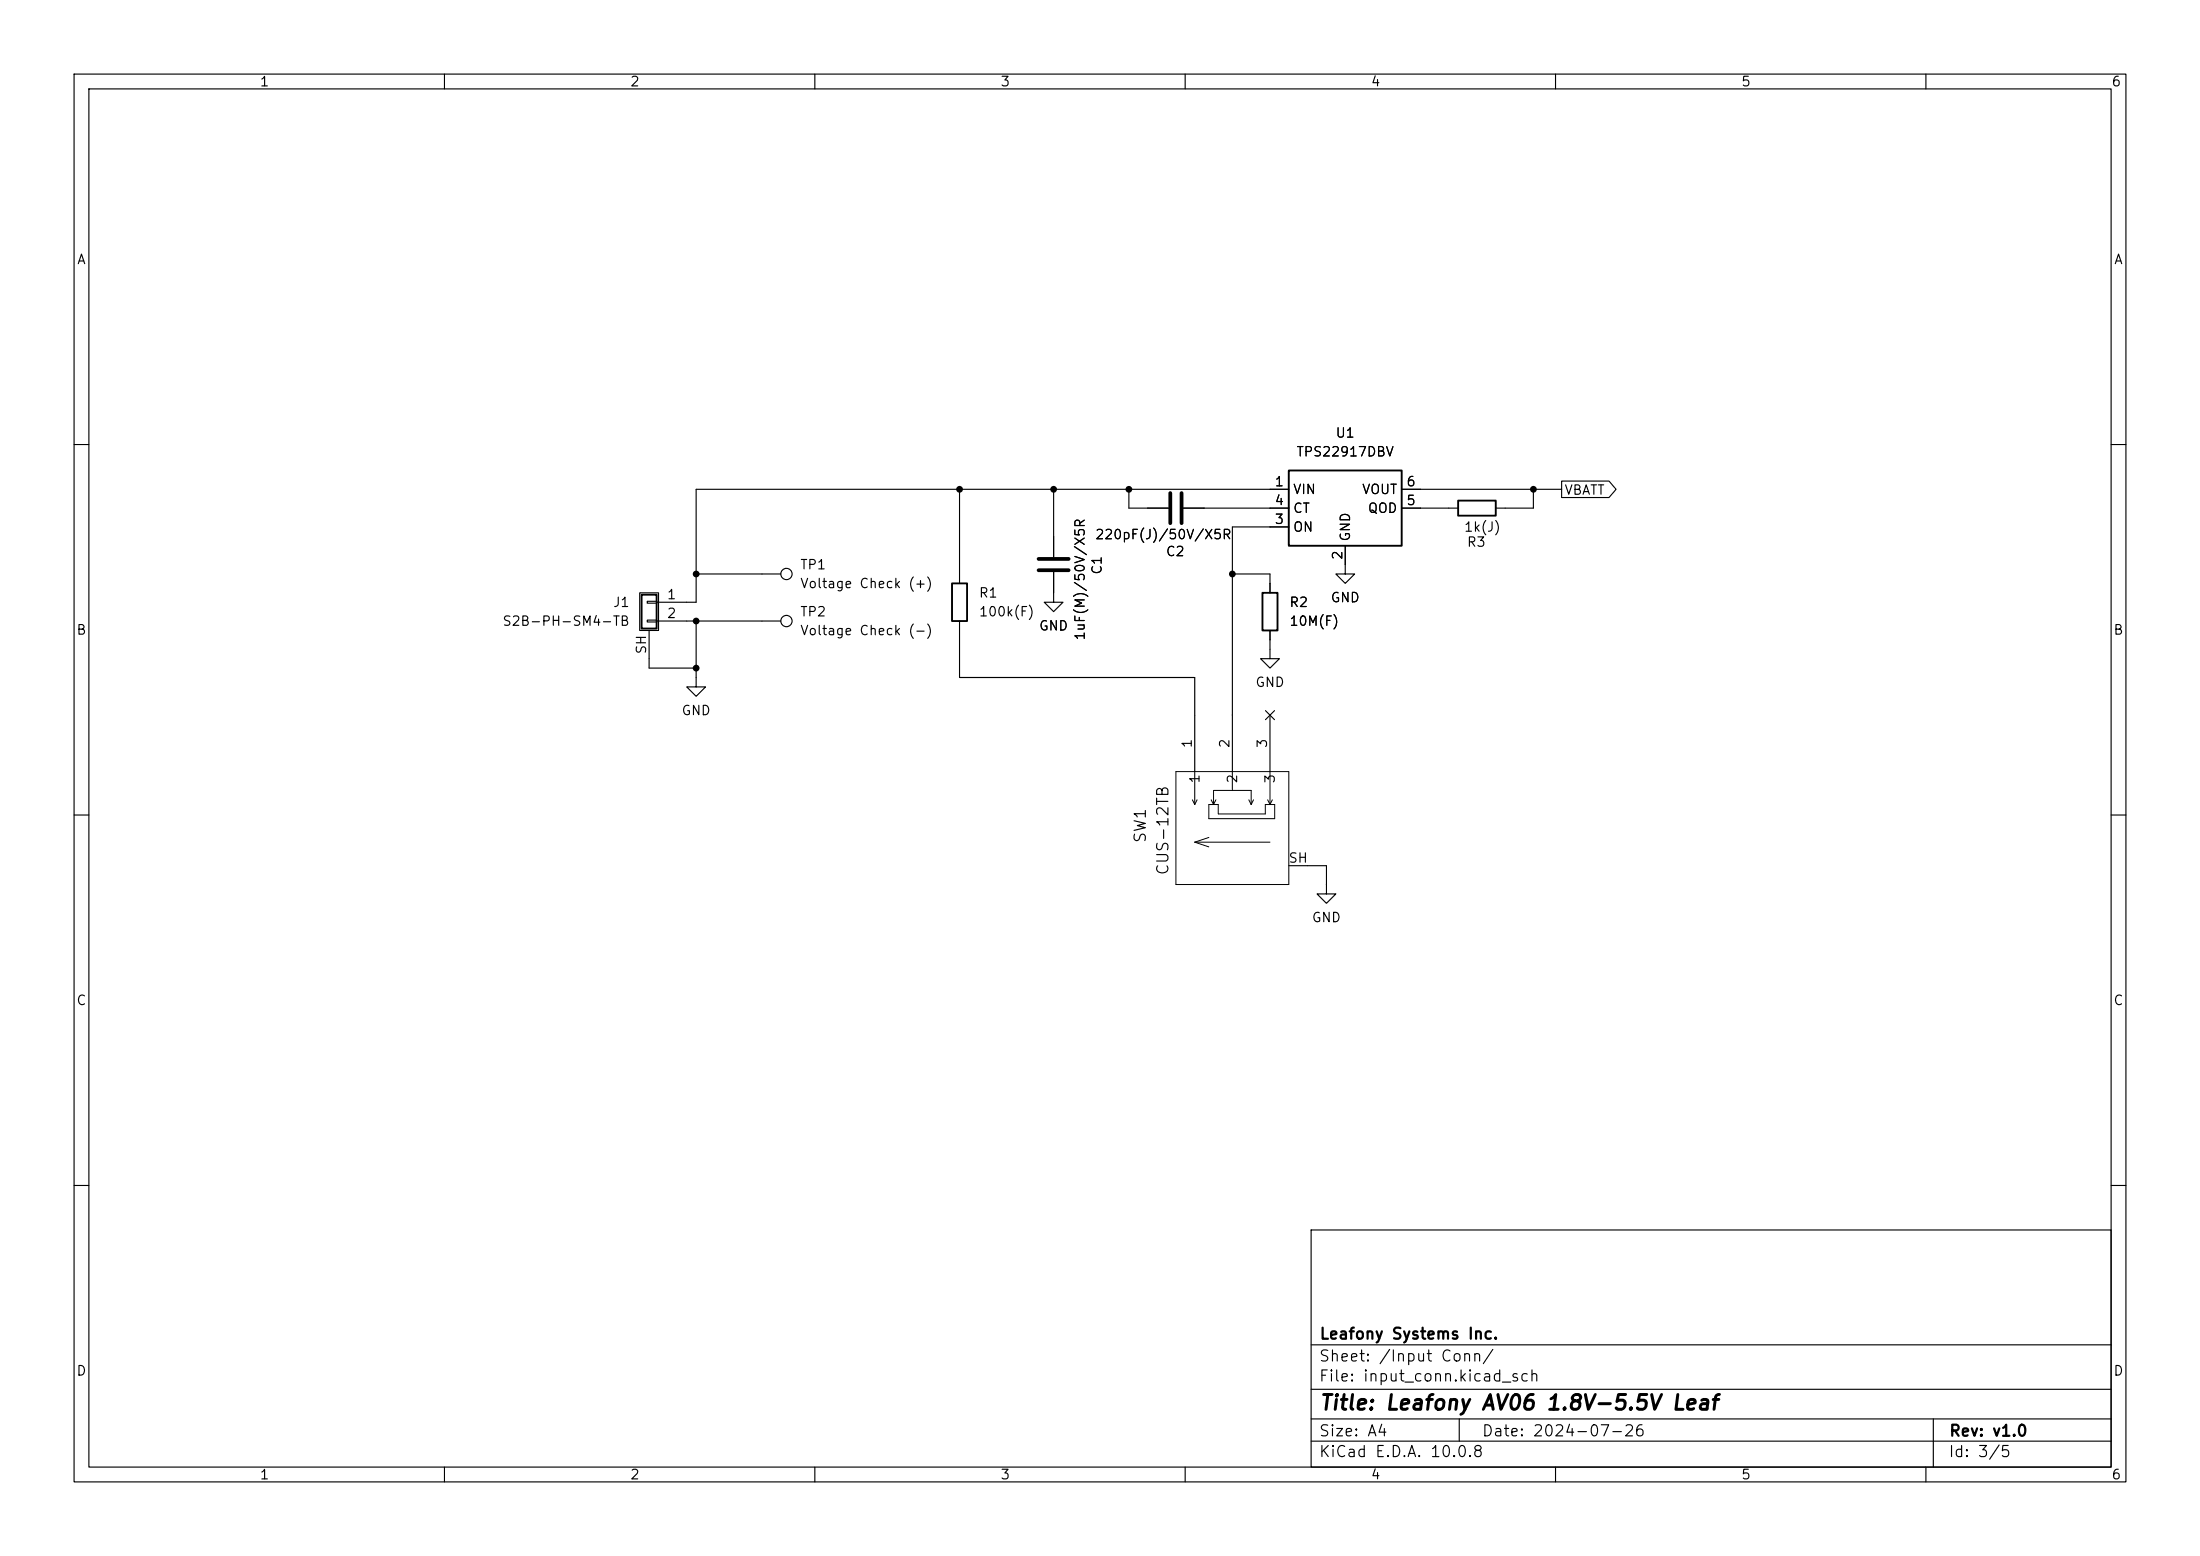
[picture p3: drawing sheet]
(kicad_sch
 (version 20260306)
 (generator "eeschema")
 (generator_version "10.0")
 (paper "A4")
 (title_block
  (title "Leafony AV06 1.8V-5.5V Leaf")
  (date "2024-07-26")
  (rev "v1.0")
  (company "Leafony Systems Inc."))
 (lib_symbols
  (symbol "Connector:TestPoint"
   (pin_numbers (hide yes))
   (pin_names
    (offset 0.762) (hide yes)) (exclude_from_sim no) (in_bom yes) (on_board yes)
   (in_pos_files yes)
   (duplicate_pin_numbers_are_jumpers no)
   (property "Reference" "TP" (at 0 6.858 0) (show_name no) (do_not_autoplace no) (effects (font (size 1.27 1.27))))
   (property "Value" "TestPoint" (at 0 5.08 0) (show_name no) (do_not_autoplace no) (effects (font (size 1.27 1.27))))
   (property "Footprint" "" (at 5.08 0 0) (show_name no) (do_not_autoplace no) (hide yes) (effects (font (size 1.27 1.27))))
   (property "Datasheet" "" (at 5.08 0 0) (show_name no) (do_not_autoplace no) (hide yes) (effects (font (size 1.27 1.27))))
   (property "Description" "test point" (at 0 0 0) (show_name no) (do_not_autoplace no) (hide yes) (effects (font (size 1.27 1.27))))
   (symbol "TestPoint_0_1"
    (circle (center 0 3.302) (radius 0.762) (stroke (width 0) (type default)) (fill (type none))))
   (symbol "TestPoint_1_1"
    (pin passive line (at 0 0 90) (length 2.54) (name "1" (effects (font (size 1.27 1.27)))) (number "1" (effects (font (size 1.27 1.27))))))
   (embedded_fonts no))
  (symbol "Connector_Generic_Shielded:Conn_01x02_Shielded"
   (pin_names
    (offset 1.016) (hide yes)) (exclude_from_sim no) (in_bom yes) (on_board yes)
   (in_pos_files yes)
   (duplicate_pin_numbers_are_jumpers no)
   (property "Reference" "J" (at 0.254 2.286 0) (show_name no) (do_not_autoplace no) (effects (font (size 1.27 1.27))))
   (property "Value" "Conn_01x02_Shielded" (at 1.016 -4.826 0) (show_name no) (do_not_autoplace no) (effects (font (size 1.27 1.27)) (justify left)))
   (property "Footprint" "" (at 0 0 0) (show_name no) (do_not_autoplace no) (hide yes) (effects (font (size 1.27 1.27))))
   (property "Datasheet" "" (at 0 0 0) (show_name no) (do_not_autoplace no) (hide yes) (effects (font (size 1.27 1.27))))
   (property "Description" "Generic shielded connector, single row, 01x02, script generated (kicad-library-utils/schlib/autogen/connector/)" (at 0 0 0) (show_name no) (do_not_autoplace no) (hide yes) (effects (font (size 1.27 1.27))))
   (symbol "Conn_01x02_Shielded_1_1"
    (rectangle (start -1.27 1.27) (end 1.27 -3.81) (stroke (width 0.1524) (type default)) (fill (type none)))
    (rectangle (start -1.016 1.016) (end 1.016 -3.556) (stroke (width 0.254) (type default)) (fill (type background)))
    (rectangle (start -1.016 0.127) (end 0.254 -0.127) (stroke (width 0.1524) (type default)) (fill (type none)))
    (rectangle (start -1.016 -2.413) (end 0.254 -2.667) (stroke (width 0.1524) (type default)) (fill (type none)))
    (pin passive line (at -5.08 0 0) (length 4.064) (name "Pin_1" (effects (font (size 1.27 1.27)))) (number "1" (effects (font (size 1.27 1.27)))))
    (pin passive line (at -5.08 -2.54 0) (length 4.064) (name "Pin_2" (effects (font (size 1.27 1.27)))) (number "2" (effects (font (size 1.27 1.27)))))
    (pin passive line (at 0 -7.62 90) (length 3.81) (name "Shield" (effects (font (size 1.27 1.27)))) (number "SH" (effects (font (size 1.27 1.27))))))
   (embedded_fonts no))
  (symbol "Device:C"
   (pin_numbers (hide yes))
   (pin_names
    (offset 0.254)) (exclude_from_sim no) (in_bom yes) (on_board yes)
   (in_pos_files yes)
   (duplicate_pin_numbers_are_jumpers no)
   (property "Reference" "C" (at 0.635 2.54 0) (show_name no) (do_not_autoplace no) (effects (font (size 1.27 1.27)) (justify left)))
   (property "Value" "C" (at 0.635 -2.54 0) (show_name no) (do_not_autoplace no) (effects (font (size 1.27 1.27)) (justify left)))
   (property "Footprint" "" (at 0.9652 -3.81 0) (show_name no) (do_not_autoplace no) (hide yes) (effects (font (size 1.27 1.27))))
   (property "Datasheet" "" (at 0 0 0) (show_name no) (do_not_autoplace no) (hide yes) (effects (font (size 1.27 1.27))))
   (property "Description" "Unpolarized capacitor" (at 0 0 0) (show_name no) (do_not_autoplace no) (hide yes) (effects (font (size 1.27 1.27))))
   (symbol "C_0_1"
    (polyline (pts (xy -2.032 0.762) (xy 2.032 0.762)) (stroke (width 0.508) (type default)) (fill (type none)))
    (polyline (pts (xy -2.032 -0.762) (xy 2.032 -0.762)) (stroke (width 0.508) (type default)) (fill (type none))))
   (symbol "C_1_1"
    (pin passive line (at 0 3.81 270) (length 2.794) (name "" (effects (font (size 1.27 1.27)))) (number "1" (effects (font (size 1.27 1.27)))))
    (pin passive line (at 0 -3.81 90) (length 2.794) (name "" (effects (font (size 1.27 1.27)))) (number "2" (effects (font (size 1.27 1.27))))))
   (embedded_fonts no))
  (symbol "Device:R"
   (pin_numbers (hide yes))
   (pin_names
    (offset 0)) (exclude_from_sim no) (in_bom yes) (on_board yes)
   (in_pos_files yes)
   (duplicate_pin_numbers_are_jumpers no)
   (property "Reference" "R" (at 2.032 0 90) (show_name no) (do_not_autoplace no) (effects (font (size 1.27 1.27))))
   (property "Value" "R" (at 0 0 90) (show_name no) (do_not_autoplace no) (effects (font (size 1.27 1.27))))
   (property "Footprint" "" (at -1.778 0 90) (show_name no) (do_not_autoplace no) (hide yes) (effects (font (size 1.27 1.27))))
   (property "Datasheet" "" (at 0 0 0) (show_name no) (do_not_autoplace no) (hide yes) (effects (font (size 1.27 1.27))))
   (property "Description" "Resistor" (at 0 0 0) (show_name no) (do_not_autoplace no) (hide yes) (effects (font (size 1.27 1.27))))
   (symbol "R_0_1"
    (rectangle (start -1.016 -2.54) (end 1.016 2.54) (stroke (width 0.254) (type default)) (fill (type none))))
   (symbol "R_1_1"
    (pin passive line (at 0 3.81 270) (length 1.27) (name "" (effects (font (size 1.27 1.27)))) (number "1" (effects (font (size 1.27 1.27)))))
    (pin passive line (at 0 -3.81 90) (length 1.27) (name "" (effects (font (size 1.27 1.27)))) (number "2" (effects (font (size 1.27 1.27))))))
   (embedded_fonts no))
  (symbol "Leafony:CUS-12TB"
   (pin_names
    (offset 0.254)) (exclude_from_sim no) (in_bom yes) (on_board yes)
   (in_pos_files yes)
   (duplicate_pin_numbers_are_jumpers no)
   (property "Reference" "SW" (at -15.24 10.16 0) (show_name no) (do_not_autoplace no) (effects (font (size 1.524 1.524))))
   (property "Value" "CUS-12TB" (at -20.32 7.62 0) (show_name no) (do_not_autoplace no) (effects (font (size 1.524 1.524))))
   (property "Footprint" "Leafony:CUS-12TB_NDC" (at 0 0 0) (show_name no) (do_not_autoplace no) (hide yes) (effects (font (size 1.27 1.27)
    (italic yes))))
   (property "Datasheet" "CUS-12TB" (at 0 0 0) (show_name no) (do_not_autoplace no) (hide yes) (effects (font (size 1.27 1.27)
    (italic yes))))
   (property "Description" "" (at 0 0 0) (show_name no) (do_not_autoplace no) (hide yes) (effects (font (size 1.27 1.27))))
   (symbol "CUS-12TB_0_1"
    (polyline (pts (xy -22.86 5.08) (xy -22.86 -10.16)) (stroke (width 0.127) (type default)) (fill (type none)))
    (polyline (pts (xy -22.86 -10.16) (xy -7.62 -10.16)) (stroke (width 0.127) (type default)) (fill (type none)))
    (polyline (pts (xy -17.145 2.54) (xy -17.78 0.635)) (stroke (width 0.127) (type default)) (fill (type none)))
    (polyline (pts (xy -17.145 2.54) (xy -16.51 0.635)) (stroke (width 0.127) (type default)) (fill (type none)))
    (polyline (pts (xy -17.145 -7.62) (xy -17.145 2.54)) (stroke (width 0.127) (type default)) (fill (type none)))
    (polyline (pts (xy -13.97 0.635) (xy -12.065 0.635)) (stroke (width 0.127) (type default)) (fill (type none)))
    (polyline (pts (xy -13.97 -8.255) (xy -13.97 0.635)) (stroke (width 0.127) (type default)) (fill (type none)))
    (polyline (pts (xy -13.335 -0.635) (xy -13.335 -6.985)) (stroke (width 0.127) (type default)) (fill (type none)))
    (polyline (pts (xy -13.335 -6.985) (xy -12.065 -6.985)) (stroke (width 0.127) (type default)) (fill (type none)))
    (polyline (pts (xy -12.065 2.54) (xy -11.43 2.8575)) (stroke (width 0.127) (type default)) (fill (type none)))
    (polyline (pts (xy -12.065 2.54) (xy -11.43 2.2225)) (stroke (width 0.127) (type default)) (fill (type none)))
    (polyline (pts (xy -12.065 0) (xy -11.43 0.3175)) (stroke (width 0.127) (type default)) (fill (type none)))
    (polyline (pts (xy -12.065 0) (xy -11.43 -0.3175)) (stroke (width 0.127) (type default)) (fill (type none)))
    (polyline (pts (xy -12.065 0) (xy -10.16 0)) (stroke (width 0.127) (type default)) (fill (type none)))
    (polyline (pts (xy -12.065 -0.635) (xy -13.335 -0.635)) (stroke (width 0.127) (type default)) (fill (type none)))
    (polyline (pts (xy -12.065 -0.635) (xy -12.065 0.635)) (stroke (width 0.127) (type default)) (fill (type none)))
    (polyline (pts (xy -12.065 -5.08) (xy -11.43 -4.7625)) (stroke (width 0.127) (type default)) (fill (type none)))
    (polyline (pts (xy -12.065 -5.08) (xy -11.43 -5.3975)) (stroke (width 0.127) (type default)) (fill (type none)))
    (polyline (pts (xy -12.065 -5.08) (xy -10.16 -5.08)) (stroke (width 0.127) (type default)) (fill (type none)))
    (polyline (pts (xy -12.065 -6.985) (xy -12.065 -8.255)) (stroke (width 0.127) (type default)) (fill (type none)))
    (polyline (pts (xy -12.065 -7.62) (xy -11.43 -7.3025)) (stroke (width 0.127) (type default)) (fill (type none)))
    (polyline (pts (xy -12.065 -7.62) (xy -11.43 -7.9375)) (stroke (width 0.127) (type default)) (fill (type none)))
    (polyline (pts (xy -12.065 -8.255) (xy -13.97 -8.255)) (stroke (width 0.127) (type default)) (fill (type none)))
    (polyline (pts (xy -10.16 -5.08) (xy -10.16 0)) (stroke (width 0.127) (type default)) (fill (type none)))
    (polyline (pts (xy -7.62 5.08) (xy -22.86 5.08)) (stroke (width 0.127) (type default)) (fill (type none)))
    (polyline (pts (xy -7.62 2.54) (xy -12.065 2.54)) (stroke (width 0.127) (type default)) (fill (type none)))
    (polyline (pts (xy -7.62 -2.54) (xy -10.16 -2.54)) (stroke (width 0.127) (type default)) (fill (type none)))
    (polyline (pts (xy -7.62 -7.62) (xy -12.065 -7.62)) (stroke (width 0.127) (type default)) (fill (type none)))
    (polyline (pts (xy -7.62 -10.16) (xy -7.62 5.08)) (stroke (width 0.127) (type default)) (fill (type none)))
    (pin unspecified line (at 0 2.54 180) (length 7.62) (name "1" (effects (font (size 1.27 1.27)))) (number "1" (effects (font (size 1.27 1.27)))))
    (pin unspecified line (at 0 -2.54 180) (length 7.62) (name "2" (effects (font (size 1.27 1.27)))) (number "2" (effects (font (size 1.27 1.27)))))
    (pin unspecified line (at 0 -7.62 180) (length 7.62) (name "3" (effects (font (size 1.27 1.27)))) (number "3" (effects (font (size 1.27 1.27))))))
   (symbol "CUS-12TB_1_1"
    (pin passive line (at -20.32 -12.7 90) (length 2.54) (name "" (effects (font (size 1.27 1.27)))) (number "SH" (effects (font (size 1.27 1.27))))))
   (embedded_fonts no))
  (symbol "Power_Management:TPS22917DBV" (exclude_from_sim no) (in_bom yes) (on_board yes)
   (in_pos_files yes)
   (duplicate_pin_numbers_are_jumpers no)
   (property "Reference" "U" (at -6.35 6.35 0) (show_name no) (do_not_autoplace no) (effects (font (size 1.27 1.27))))
   (property "Value" "TPS22917DBV" (at 2.54 6.35 0) (show_name no) (do_not_autoplace no) (effects (font (size 1.27 1.27))))
   (property "Footprint" "Package_TO_SOT_SMD:SOT-23-6" (at 0 12.7 0) (show_name no) (do_not_autoplace no) (hide yes) (effects (font (size 1.27 1.27))))
   (property "Datasheet" "http://www.ti.com/lit/ds/symlink/tps22917.pdf" (at 1.27 -17.78 0) (show_name no) (do_not_autoplace no) (hide yes) (effects (font (size 1.27 1.27))))
   (property "Description" "1V to 5.5V, 2A, 80mΩ Ultra-Low Leakage Load Switch, SOT23-6" (at 0 0 0) (show_name no) (do_not_autoplace no) (hide yes) (effects (font (size 1.27 1.27))))
   (symbol "TPS22917DBV_0_1"
    (rectangle (start -7.62 5.08) (end 7.62 -5.08) (stroke (width 0.254) (type default)) (fill (type background))))
   (symbol "TPS22917DBV_1_1"
    (pin power_in line (at -10.16 2.54 0) (length 2.54) (name "VIN" (effects (font (size 1.27 1.27)))) (number "1" (effects (font (size 1.27 1.27)))))
    (pin power_in line (at 0 -7.62 90) (length 2.54) (name "GND" (effects (font (size 1.27 1.27)))) (number "2" (effects (font (size 1.27 1.27)))))
    (pin input line (at -10.16 -2.54 0) (length 2.54) (name "ON" (effects (font (size 1.27 1.27)))) (number "3" (effects (font (size 1.27 1.27)))))
    (pin output line (at -10.16 0 0) (length 2.54) (name "CT" (effects (font (size 1.27 1.27)))) (number "4" (effects (font (size 1.27 1.27)))))
    (pin open_collector line (at 10.16 0 180) (length 2.54) (name "QOD" (effects (font (size 1.27 1.27)))) (number "5" (effects (font (size 1.27 1.27)))))
    (pin power_out line (at 10.16 2.54 180) (length 2.54) (name "VOUT" (effects (font (size 1.27 1.27)))) (number "6" (effects (font (size 1.27 1.27))))))
   (embedded_fonts no))
  (symbol "power:GND"
   (power global)
   (pin_names
    (offset 0)) (exclude_from_sim no) (in_bom yes) (on_board yes)
   (in_pos_files yes)
   (duplicate_pin_numbers_are_jumpers no)
   (property "Reference" "#PWR" (at 0 -6.35 0) (show_name no) (do_not_autoplace no) (hide yes) (effects (font (size 1.27 1.27))))
   (property "Value" "GND" (at 0 -3.81 0) (show_name no) (do_not_autoplace no) (effects (font (size 1.27 1.27))))
   (property "Footprint" "" (at 0 0 0) (show_name no) (do_not_autoplace no) (hide yes) (effects (font (size 1.27 1.27))))
   (property "Datasheet" "" (at 0 0 0) (show_name no) (do_not_autoplace no) (hide yes) (effects (font (size 1.27 1.27))))
   (property "Description" "Power symbol creates a global label with name \"GND\" , ground" (at 0 0 0) (show_name no) (do_not_autoplace no) (hide yes) (effects (font (size 1.27 1.27))))
   (symbol "GND_0_1"
    (polyline (pts (xy 0 0) (xy 0 -1.27) (xy 1.27 -1.27) (xy 0 -2.54) (xy -1.27 -1.27) (xy 0 -1.27)) (stroke (width 0) (type default)) (fill (type none))))
   (symbol "GND_1_1"
    (pin power_in line (at 0 0 270) (length 0) (hide yes) (name "GND" (effects (font (size 1.27 1.27)))) (number "1" (effects (font (size 1.27 1.27))))))
   (embedded_fonts no)))
 (junction
  (at 93.98 83.82)
  (diameter 0)
  (color 0 0 0 0))
 (junction
  (at 129.54 66.04)
  (diameter 0)
  (color 0 0 0 0))
 (junction
  (at 152.4 66.04)
  (diameter 0)
  (color 0 0 0 0))
 (junction
  (at 166.37 77.47)
  (diameter 0)
  (color 0 0 0 0))
 (junction
  (at 142.24 66.04)
  (diameter 0)
  (color 0 0 0 0))
 (junction
  (at 207.01 66.04)
  (diameter 0)
  (color 0 0 0 0))
 (junction
  (at 93.98 90.17)
  (diameter 0)
  (color 0 0 0 0))
 (junction
  (at 93.98 77.47)
  (diameter 0)
  (color 0 0 0 0))
 (no_connect
  (at 171.45 96.52))
 (wire
  (pts (xy 93.98 77.47) (xy 102.87 77.47))
  (stroke (width 0) (type default)))
 (wire
  (pts (xy 92.71 81.28) (xy 93.98 81.28))
  (stroke (width 0) (type default)))
 (wire
  (pts (xy 93.98 83.82) (xy 93.98 90.17))
  (stroke (width 0) (type default)))
 (wire
  (pts (xy 166.37 96.52) (xy 166.37 77.47))
  (stroke (width 0) (type default)))
 (wire
  (pts (xy 166.37 77.47) (xy 166.37 71.12))
  (stroke (width 0) (type default)))
 (wire
  (pts (xy 93.98 81.28) (xy 93.98 77.47))
  (stroke (width 0) (type default)))
 (wire
  (pts (xy 171.45 66.04) (xy 152.4 66.04))
  (stroke (width 0) (type default)))
 (wire
  (pts (xy 191.77 66.04) (xy 207.01 66.04))
  (stroke (width 0) (type default)))
 (wire
  (pts (xy 161.29 91.44) (xy 161.29 96.52))
  (stroke (width 0) (type default)))
 (wire
  (pts (xy 129.54 85.09) (xy 129.54 91.44))
  (stroke (width 0) (type default)))
 (wire
  (pts (xy 129.54 66.04) (xy 142.24 66.04))
  (stroke (width 0) (type default)))
 (wire
  (pts (xy 171.45 86.36) (xy 171.45 87.63))
  (stroke (width 0) (type default)))
 (wire
  (pts (xy 142.24 66.04) (xy 142.24 72.39))
  (stroke (width 0) (type default)))
 (wire
  (pts (xy 93.98 90.17) (xy 87.63 90.17))
  (stroke (width 0) (type default)))
 (wire
  (pts (xy 162.56 68.58) (xy 171.45 68.58))
  (stroke (width 0) (type default)))
 (wire
  (pts (xy 93.98 83.82) (xy 102.87 83.82))
  (stroke (width 0) (type default)))
 (wire
  (pts (xy 207.01 66.04) (xy 210.82 66.04))
  (stroke (width 0) (type default)))
 (wire
  (pts (xy 203.2 68.58) (xy 207.01 68.58))
  (stroke (width 0) (type default)))
 (wire
  (pts (xy 92.71 83.82) (xy 93.98 83.82))
  (stroke (width 0) (type default)))
 (wire
  (pts (xy 171.45 77.47) (xy 166.37 77.47))
  (stroke (width 0) (type default)))
 (wire
  (pts (xy 93.98 91.44) (xy 93.98 90.17))
  (stroke (width 0) (type default)))
 (wire
  (pts (xy 207.01 68.58) (xy 207.01 66.04))
  (stroke (width 0) (type default)))
 (wire
  (pts (xy 179.07 116.84) (xy 176.53 116.84))
  (stroke (width 0) (type default)))
 (wire
  (pts (xy 87.63 90.17) (xy 87.63 88.9))
  (stroke (width 0) (type default)))
 (wire
  (pts (xy 191.77 68.58) (xy 195.58 68.58))
  (stroke (width 0) (type default)))
 (wire
  (pts (xy 129.54 91.44) (xy 161.29 91.44))
  (stroke (width 0) (type default)))
 (wire
  (pts (xy 142.24 66.04) (xy 152.4 66.04))
  (stroke (width 0) (type default)))
 (wire
  (pts (xy 129.54 66.04) (xy 129.54 77.47))
  (stroke (width 0) (type default)))
 (wire
  (pts (xy 93.98 66.04) (xy 93.98 77.47))
  (stroke (width 0) (type default)))
 (wire
  (pts (xy 166.37 71.12) (xy 171.45 71.12))
  (stroke (width 0) (type default)))
 (wire
  (pts (xy 171.45 78.74) (xy 171.45 77.47))
  (stroke (width 0) (type default)))
 (wire
  (pts (xy 154.94 68.58) (xy 152.4 68.58))
  (stroke (width 0) (type default)))
 (wire
  (pts (xy 152.4 68.58) (xy 152.4 66.04))
  (stroke (width 0) (type default)))
 (wire
  (pts (xy 179.07 119.38) (xy 179.07 116.84))
  (stroke (width 0) (type default)))
 (wire
  (pts (xy 129.54 66.04) (xy 93.98 66.04))
  (stroke (width 0) (type default)))
 (global_label "VBATT"
  (shape output)
  (at 210.82 66.04 0)
  (fields_autoplaced yes)
  (effects (font (size 1.27 1.27)) (justify left))
  (property "Intersheetrefs" "${INTERSHEET_REFS}" (at 218.5334 66.04 0) (hide yes) (show_name no) (do_not_autoplace no) (effects (font (size 1.27 1.27)) (justify left))))
 (symbol
  (lib_id "Device:R")
  (at 171.45 82.55 0)
  (unit 1)
  (body_style 1)
  (exclude_from_sim no)
  (in_bom yes)
  (on_board yes)
  (in_pos_files yes)
  (dnp no)
  (fields_autoplaced yes)
  (property "Reference" "R2" (at 173.99 81.2799 0) (show_name no) (do_not_autoplace no) (effects (font (size 1.27 1.27)) (justify left)))
  (property "Value" "10M(F)" (at 173.99 83.8199 0) (show_name no) (do_not_autoplace no) (effects (font (size 1.27 1.27)) (justify left)))
  (property "Footprint" "Resistor_SMD:R_0402_1005Metric" (at 169.672 82.55 90) (hide yes) (show_name no) (do_not_autoplace no) (effects (font (size 1.27 1.27))))
  (property "Datasheet" "" (at 171.45 82.55 0) (hide yes) (show_name no) (do_not_autoplace no) (effects (font (size 1.27 1.27))))
  (property "Description" "Resistor" (at 171.45 82.55 0) (hide yes) (show_name no) (do_not_autoplace no) (effects (font (size 1.27 1.27))))
  (pin "2")
  (pin "1"))
 (symbol
  (lib_id "power:GND")
  (at 142.24 80.01 0)
  (unit 1)
  (body_style 1)
  (exclude_from_sim no)
  (in_bom yes)
  (on_board yes)
  (in_pos_files yes)
  (dnp no)
  (fields_autoplaced yes)
  (property "Reference" "#PWR06" (at 142.24 86.36 0) (hide yes) (show_name no) (do_not_autoplace no) (effects (font (size 1.27 1.27))))
  (property "Value" "GND" (at 142.24 84.4534 0) (show_name no) (do_not_autoplace no) (effects (font (size 1.27 1.27))))
  (property "Footprint" "" (at 142.24 80.01 0) (hide yes) (show_name no) (do_not_autoplace no) (effects (font (size 1.27 1.27))))
  (property "Datasheet" "" (at 142.24 80.01 0) (hide yes) (show_name no) (do_not_autoplace no) (effects (font (size 1.27 1.27))))
  (property "Description" "" (at 142.24 80.01 0) (hide yes) (show_name no) (do_not_autoplace no) (effects (font (size 1.27 1.27))))
  (pin "1"))
 (symbol
  (lib_id "Device:R")
  (at 199.39 68.58 90)
  (unit 1)
  (body_style 1)
  (exclude_from_sim no)
  (in_bom yes)
  (on_board yes)
  (in_pos_files yes)
  (dnp no)
  (property "Reference" "R3" (at 200.66 73.152 90) (show_name no) (do_not_autoplace no) (effects (font (size 1.27 1.27)) (justify left)))
  (property "Value" "1k(J)" (at 202.692 71.12 90) (show_name no) (do_not_autoplace no) (effects (font (size 1.27 1.27)) (justify left)))
  (property "Footprint" "Resistor_SMD:R_0402_1005Metric" (at 199.39 70.358 90) (hide yes) (show_name no) (do_not_autoplace no) (effects (font (size 1.27 1.27))))
  (property "Datasheet" "" (at 199.39 68.58 0) (hide yes) (show_name no) (do_not_autoplace no) (effects (font (size 1.27 1.27))))
  (property "Description" "Resistor" (at 199.39 68.58 0) (hide yes) (show_name no) (do_not_autoplace no) (effects (font (size 1.27 1.27))))
  (pin "2")
  (pin "1"))
 (symbol
  (lib_id "Connector_Generic_Shielded:Conn_01x02_Shielded")
  (at 87.63 81.28 0)
  (mirror y)
  (unit 1)
  (body_style 1)
  (exclude_from_sim no)
  (in_bom yes)
  (on_board yes)
  (in_pos_files yes)
  (dnp no)
  (property "Reference" "J1" (at 85.09 81.2799 0) (show_name no) (do_not_autoplace no) (effects (font (size 1.27 1.27)) (justify left)))
  (property "Value" "S2B-PH-SM4-TB" (at 85.09 83.8199 0) (show_name no) (do_not_autoplace no) (effects (font (size 1.27 1.27)) (justify left)))
  (property "Footprint" "Connector_JST:JST_PH_S2B-PH-SM4-TB_1x02-1MP_P2.00mm_Horizontal" (at 87.63 81.28 0) (hide yes) (show_name no) (do_not_autoplace no) (effects (font (size 1.27 1.27))))
  (property "Datasheet" "https://www.jst-mfg.com/product/index.php?series=199" (at 87.63 81.28 0) (hide yes) (show_name no) (do_not_autoplace no) (effects (font (size 1.27 1.27))))
  (property "Description" "Generic shielded connector, single row, 01x02, script generated (kicad-library-utils/schlib/autogen/connector/)" (at 87.63 81.28 0) (hide yes) (show_name no) (do_not_autoplace no) (effects (font (size 1.27 1.27))))
  (pin "2")
  (pin "1")
  (pin "SH"))
 (symbol
  (lib_id "Leafony:CUS-12TB")
  (at 163.83 96.52 90)
  (unit 1)
  (body_style 1)
  (exclude_from_sim no)
  (in_bom yes)
  (on_board yes)
  (in_pos_files yes)
  (dnp no)
  (property "Reference" "SW1" (at 153.924 108.966 0) (show_name no) (do_not_autoplace no) (effects (font (size 1.524 1.524)) (justify right)))
  (property "Value" "CUS-12TB" (at 156.972 105.918 0) (show_name no) (do_not_autoplace no) (effects (font (size 1.524 1.524)) (justify right)))
  (property "Footprint" "Leafony:CUS-12TB_NDC" (at 163.83 96.52 0) (hide yes) (show_name no) (do_not_autoplace no) (effects (font (size 1.27 1.27)
    (italic yes))))
  (property "Datasheet" "https://www.nidec-copal-electronics.com/e/catalog/switch/cus.pdf" (at 163.83 96.52 0) (hide yes) (show_name no) (do_not_autoplace no) (effects (font (size 1.27 1.27)
    (italic yes))))
  (property "Description" "" (at 163.83 96.52 0) (hide yes) (show_name no) (do_not_autoplace no) (effects (font (size 1.27 1.27))))
  (pin "2")
  (pin "1")
  (pin "3")
  (pin "SH"))
 (symbol
  (lib_id "Device:C")
  (at 142.24 76.2 180)
  (unit 1)
  (body_style 1)
  (exclude_from_sim no)
  (in_bom yes)
  (on_board yes)
  (in_pos_files yes)
  (dnp no)
  (property "Reference" "C1" (at 148.082 74.93 90) (show_name no) (do_not_autoplace no) (effects (font (size 1.27 1.27)) (justify left)))
  (property "Value" "1uF(M)/50V/X5R" (at 145.796 69.85 90) (show_name no) (do_not_autoplace no) (effects (font (size 1.27 1.27)) (justify left)))
  (property "Footprint" "Capacitor_SMD:C_0402_1005Metric" (at 141.2748 72.39 0) (hide yes) (show_name no) (do_not_autoplace no) (effects (font (size 1.27 1.27))))
  (property "Datasheet" "https://search.murata.co.jp/Ceramy/image/img/A01X/G101/ENG/GRM155R61H105KE05-01A.pdf" (at 142.24 76.2 0) (hide yes) (show_name no) (do_not_autoplace no) (effects (font (size 1.27 1.27))))
  (property "Description" "Unpolarized capacitor" (at 142.24 76.2 0) (hide yes) (show_name no) (do_not_autoplace no) (effects (font (size 1.27 1.27))))
  (property "Model No" "GRM155R61H105KE05D" (at 142.24 76.2 90) (hide yes) (show_name no) (do_not_autoplace no) (effects (font (size 1.27 1.27))))
  (pin "2")
  (pin "1"))
 (symbol
  (lib_id "Device:C")
  (at 158.75 68.58 90)
  (unit 1)
  (body_style 1)
  (exclude_from_sim no)
  (in_bom yes)
  (on_board yes)
  (in_pos_files yes)
  (dnp no)
  (property "Reference" "C2" (at 160.02 74.422 90) (show_name no) (do_not_autoplace no) (effects (font (size 1.27 1.27)) (justify left)))
  (property "Value" "220pF(J)/50V/X5R" (at 166.37 72.136 90) (show_name no) (do_not_autoplace no) (effects (font (size 1.27 1.27)) (justify left)))
  (property "Footprint" "Capacitor_SMD:C_0402_1005Metric" (at 162.56 67.6148 0) (hide yes) (show_name no) (do_not_autoplace no) (effects (font (size 1.27 1.27))))
  (property "Datasheet" "https://search.murata.co.jp/Ceramy/image/img/A01X/G101/ENG/GRM155R61H105KE05-01A.pdf" (at 158.75 68.58 0) (hide yes) (show_name no) (do_not_autoplace no) (effects (font (size 1.27 1.27))))
  (property "Description" "Unpolarized capacitor" (at 158.75 68.58 0) (hide yes) (show_name no) (do_not_autoplace no) (effects (font (size 1.27 1.27))))
  (property "Model No" "GRM155R61H105KE05D" (at 158.75 68.58 90) (hide yes) (show_name no) (do_not_autoplace no) (effects (font (size 1.27 1.27))))
  (pin "2")
  (pin "1"))
 (symbol
  (lib_id "power:GND")
  (at 181.61 76.2 0)
  (unit 1)
  (body_style 1)
  (exclude_from_sim no)
  (in_bom yes)
  (on_board yes)
  (in_pos_files yes)
  (dnp no)
  (fields_autoplaced yes)
  (property "Reference" "#PWR09" (at 181.61 82.55 0) (hide yes) (show_name no) (do_not_autoplace no) (effects (font (size 1.27 1.27))))
  (property "Value" "GND" (at 181.61 80.6434 0) (show_name no) (do_not_autoplace no) (effects (font (size 1.27 1.27))))
  (property "Footprint" "" (at 181.61 76.2 0) (hide yes) (show_name no) (do_not_autoplace no) (effects (font (size 1.27 1.27))))
  (property "Datasheet" "" (at 181.61 76.2 0) (hide yes) (show_name no) (do_not_autoplace no) (effects (font (size 1.27 1.27))))
  (property "Description" "" (at 181.61 76.2 0) (hide yes) (show_name no) (do_not_autoplace no) (effects (font (size 1.27 1.27))))
  (pin "1"))
 (symbol
  (lib_id "Device:R")
  (at 129.54 81.28 0)
  (unit 1)
  (body_style 1)
  (exclude_from_sim no)
  (in_bom yes)
  (on_board yes)
  (in_pos_files yes)
  (dnp no)
  (fields_autoplaced yes)
  (property "Reference" "R1" (at 132.08 80.0099 0) (show_name no) (do_not_autoplace no) (effects (font (size 1.27 1.27)) (justify left)))
  (property "Value" "100k(F)" (at 132.08 82.5499 0) (show_name no) (do_not_autoplace no) (effects (font (size 1.27 1.27)) (justify left)))
  (property "Footprint" "Resistor_SMD:R_0402_1005Metric" (at 127.762 81.28 90) (hide yes) (show_name no) (do_not_autoplace no) (effects (font (size 1.27 1.27))))
  (property "Datasheet" "" (at 129.54 81.28 0) (hide yes) (show_name no) (do_not_autoplace no) (effects (font (size 1.27 1.27))))
  (property "Description" "Resistor" (at 129.54 81.28 0) (hide yes) (show_name no) (do_not_autoplace no) (effects (font (size 1.27 1.27))))
  (pin "2")
  (pin "1"))
 (symbol
  (lib_id "power:GND")
  (at 93.98 91.44 0)
  (unit 1)
  (body_style 1)
  (exclude_from_sim no)
  (in_bom yes)
  (on_board yes)
  (in_pos_files yes)
  (dnp no)
  (fields_autoplaced yes)
  (property "Reference" "#PWR05" (at 93.98 97.79 0) (hide yes) (show_name no) (do_not_autoplace no) (effects (font (size 1.27 1.27))))
  (property "Value" "GND" (at 93.98 95.8834 0) (show_name no) (do_not_autoplace no) (effects (font (size 1.27 1.27))))
  (property "Footprint" "" (at 93.98 91.44 0) (hide yes) (show_name no) (do_not_autoplace no) (effects (font (size 1.27 1.27))))
  (property "Datasheet" "" (at 93.98 91.44 0) (hide yes) (show_name no) (do_not_autoplace no) (effects (font (size 1.27 1.27))))
  (property "Description" "" (at 93.98 91.44 0) (hide yes) (show_name no) (do_not_autoplace no) (effects (font (size 1.27 1.27))))
  (pin "1"))
 (symbol
  (lib_id "Connector:TestPoint")
  (at 102.87 77.47 270)
  (unit 1)
  (body_style 1)
  (exclude_from_sim no)
  (in_bom yes)
  (on_board yes)
  (in_pos_files yes)
  (dnp no)
  (fields_autoplaced yes)
  (property "Reference" "TP1" (at 107.95 76.1999 90) (show_name no) (do_not_autoplace no) (effects (font (size 1.27 1.27)) (justify left)))
  (property "Value" "Voltage Check (+)" (at 107.95 78.7399 90) (show_name no) (do_not_autoplace no) (effects (font (size 1.27 1.27)) (justify left)))
  (property "Footprint" "TestPoint:TestPoint_Pad_D1.0mm" (at 102.87 82.55 0) (hide yes) (show_name no) (do_not_autoplace no) (effects (font (size 1.27 1.27))))
  (property "Datasheet" "" (at 102.87 82.55 0) (hide yes) (show_name no) (do_not_autoplace no) (effects (font (size 1.27 1.27))))
  (property "Description" "test point" (at 102.87 77.47 0) (hide yes) (show_name no) (do_not_autoplace no) (effects (font (size 1.27 1.27))))
  (pin "1"))
 (symbol
  (lib_id "Power_Management:TPS22917DBV")
  (at 181.61 68.58 0)
  (unit 1)
  (body_style 1)
  (exclude_from_sim no)
  (in_bom yes)
  (on_board yes)
  (in_pos_files yes)
  (dnp no)
  (fields_autoplaced yes)
  (property "Reference" "U1" (at 181.61 58.42 0) (show_name no) (do_not_autoplace no) (effects (font (size 1.27 1.27))))
  (property "Value" "TPS22917DBV" (at 181.61 60.96 0) (show_name no) (do_not_autoplace no) (effects (font (size 1.27 1.27))))
  (property "Footprint" "Package_TO_SOT_SMD:SOT-23-6" (at 181.61 55.88 0) (hide yes) (show_name no) (do_not_autoplace no) (effects (font (size 1.27 1.27))))
  (property "Datasheet" "http://www.ti.com/lit/ds/symlink/tps22917.pdf" (at 182.88 86.36 0) (hide yes) (show_name no) (do_not_autoplace no) (effects (font (size 1.27 1.27))))
  (property "Description" "1V to 5.5V, 2A, 80mΩ Ultra-Low Leakage Load Switch, SOT23-6" (at 181.61 68.58 0) (hide yes) (show_name no) (do_not_autoplace no) (effects (font (size 1.27 1.27))))
  (pin "3")
  (pin "5")
  (pin "4")
  (pin "6")
  (pin "1")
  (pin "2"))
 (symbol
  (lib_id "power:GND")
  (at 171.45 87.63 0)
  (unit 1)
  (body_style 1)
  (exclude_from_sim no)
  (in_bom yes)
  (on_board yes)
  (in_pos_files yes)
  (dnp no)
  (fields_autoplaced yes)
  (property "Reference" "#PWR07" (at 171.45 93.98 0) (hide yes) (show_name no) (do_not_autoplace no) (effects (font (size 1.27 1.27))))
  (property "Value" "GND" (at 171.45 92.0734 0) (show_name no) (do_not_autoplace no) (effects (font (size 1.27 1.27))))
  (property "Footprint" "" (at 171.45 87.63 0) (hide yes) (show_name no) (do_not_autoplace no) (effects (font (size 1.27 1.27))))
  (property "Datasheet" "" (at 171.45 87.63 0) (hide yes) (show_name no) (do_not_autoplace no) (effects (font (size 1.27 1.27))))
  (property "Description" "" (at 171.45 87.63 0) (hide yes) (show_name no) (do_not_autoplace no) (effects (font (size 1.27 1.27))))
  (pin "1"))
 (symbol
  (lib_id "power:GND")
  (at 179.07 119.38 0)
  (unit 1)
  (body_style 1)
  (exclude_from_sim no)
  (in_bom yes)
  (on_board yes)
  (in_pos_files yes)
  (dnp no)
  (fields_autoplaced yes)
  (property "Reference" "#PWR08" (at 179.07 125.73 0) (hide yes) (show_name no) (do_not_autoplace no) (effects (font (size 1.27 1.27))))
  (property "Value" "GND" (at 179.07 123.8234 0) (show_name no) (do_not_autoplace no) (effects (font (size 1.27 1.27))))
  (property "Footprint" "" (at 179.07 119.38 0) (hide yes) (show_name no) (do_not_autoplace no) (effects (font (size 1.27 1.27))))
  (property "Datasheet" "" (at 179.07 119.38 0) (hide yes) (show_name no) (do_not_autoplace no) (effects (font (size 1.27 1.27))))
  (property "Description" "" (at 179.07 119.38 0) (hide yes) (show_name no) (do_not_autoplace no) (effects (font (size 1.27 1.27))))
  (pin "1"))
 (symbol
  (lib_id "Connector:TestPoint")
  (at 102.87 83.82 270)
  (unit 1)
  (body_style 1)
  (exclude_from_sim no)
  (in_bom yes)
  (on_board yes)
  (in_pos_files yes)
  (dnp no)
  (fields_autoplaced yes)
  (property "Reference" "TP2" (at 107.95 82.5499 90) (show_name no) (do_not_autoplace no) (effects (font (size 1.27 1.27)) (justify left)))
  (property "Value" "Voltage Check (-)" (at 107.95 85.0899 90) (show_name no) (do_not_autoplace no) (effects (font (size 1.27 1.27)) (justify left)))
  (property "Footprint" "TestPoint:TestPoint_Pad_D1.0mm" (at 102.87 88.9 0) (hide yes) (show_name no) (do_not_autoplace no) (effects (font (size 1.27 1.27))))
  (property "Datasheet" "" (at 102.87 88.9 0) (hide yes) (show_name no) (do_not_autoplace no) (effects (font (size 1.27 1.27))))
  (property "Description" "test point" (at 102.87 83.82 0) (hide yes) (show_name no) (do_not_autoplace no) (effects (font (size 1.27 1.27))))
  (pin "1")))
